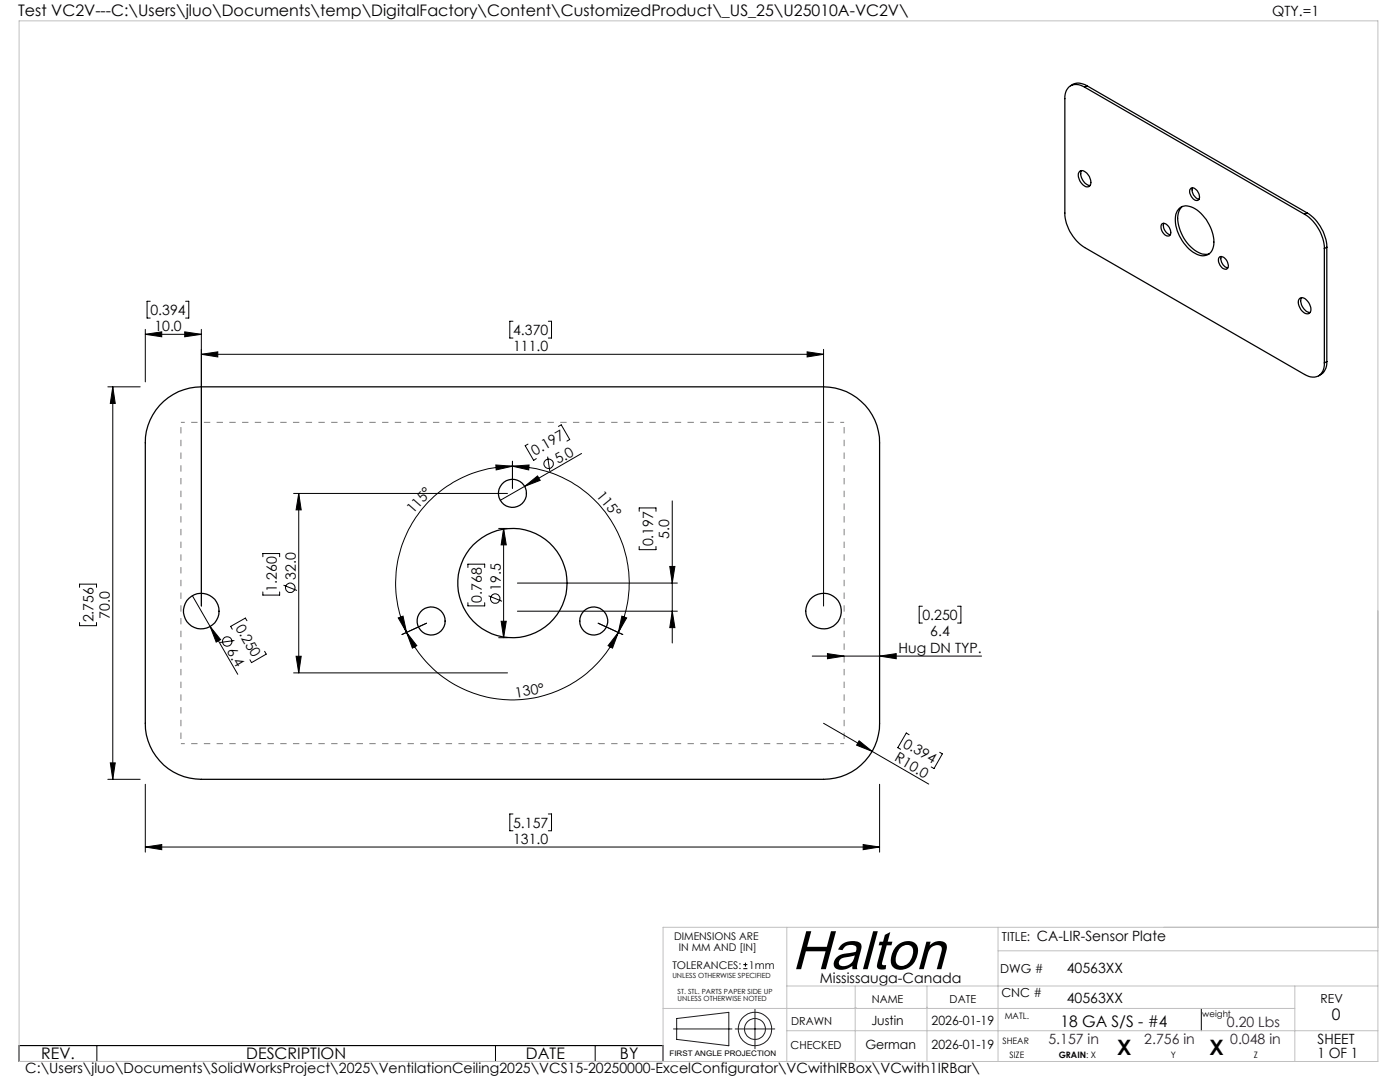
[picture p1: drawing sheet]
<svg xmlns="http://www.w3.org/2000/svg" width="279mm" height="216mm" viewBox="0 0 279 216" stroke-linecap="round" stroke-linejoin="round" font-family="sans-serif">
<g fill="none" stroke="#000" stroke-width=".25">
<path d="M213.6 17.1a2.72 2.72 0 0 1 3.3 0M216.5 17.4a2.41 2.41 0 0 0-2.8-.3 2.41 2.41 0 0 0-1.2 2.6v22.8a8.5 8.5 0 0 0 4 6.9l43.8 25.3a2.41 2.41 0 0 0 2.8 .3 2.41 2.41 0 0 0 1.2-2.6M216.5 17.4l43.8 25.4M216.9 17.1l-.4 .3M216.9 17.1l43.9 25.4M215.4 34.2a1.49 1.49 0 0 1 2 1 1.51 1.51 0 0 1-.2 2.1 2.06 2.06 0 0 1-2-2v-.7zM215.8 34a2.36 2.36 0 0 0 1.8 3M237.7 37.6a1.48 1.48 0 0 1 1.7 1.5 .68 .68 0 0 1-.3 .9 .68 .68 0 0 1-.9-.3 1.61 1.61 0 0 1-.5-2.1zM238 37.5a1.95 1.95 0 0 0 1.3 2.3M231.8 44.8a.9 .9 0 0 1 1.4 .4 1.21 1.21 0 0 1 0 1.9 1.78 1.78 0 0 1-1.4-2.3zM232.3 44.6a1.86 1.86 0 0 0 1.3 2.2M235.4 41.6a2.83 2.83 0 0 1 3.5 .3 8.3 8.3 0 0 1 3.3 7.2 2.23 2.23 0 0 1-3.7 1.5 8.1 8.1 0 0 1-3.8-7.8z"/>
<path d="M235.9 41.2a3.9 3.9 0 0 0-.5 4.3 7.3 7.3 0 0 0 4.9 5.2l1.1-.1M243.3 51.3a1.24 1.24 0 0 1 1.7 1.1 .85 .85 0 0 1-.4 1.3 1.78 1.78 0 0 1-1.3-2.4zM243.7 51.2a1.89 1.89 0 0 0 1.3 2.2M259.3 59.7a.99 .99 0 0 1 1.5 .3 1.98 1.98 0 0 1 .6 2.4 1.39 1.39 0 0 1-2-1l-.3-.8v-.6zM259.8 59.4a2.34 2.34 0 0 0 1.6 3M260.3 42.8a8.6 8.6 0 0 1 4 6.8M260.8 42.5a8.6 8.6 0 0 1 4 6.8M260.8 42.5l-.5 .3M264.3 49.6v22.8M264.8 49.3l-.5 .3M264.8 49.3v22.8M264.8 72.1a2.89 2.89 0 0 1-1.6 2.9"/>
<path d="M264.8 72.1l-.5 .3M31.9 80.9a11.1 11.1 0 0 1 8.3-3.7h124.2a11.2 11.2 0 0 1 11.1 11.2v55.9a11.2 11.2 0 0 1-11.1 11.2h-124.2a11.1 11.1 0 0 1-11.2-11.2v-55.9a11 11 0 0 1 2.9-7.5z"/>
<circle cx="102.3" cy="98.4" r="2.8"/>
<circle cx="102.3" cy="116.4" r="10.9"/>
<circle cx="40.2" cy="121.9" r="3.6"/>
<circle cx="86" cy="123.9" r="2.8"/>
<circle cx="118.5" cy="123.9" r="2.79"/>
<circle cx="164.4" cy="121.9" r="3.6"/>
</g>
<g fill="none" stroke="#000" stroke-width=".2">
<path d="M21.5 77.2h6.5M22.5 77.2l.5 3.3h-1zM22.5 77.2v78.3M29 66.7l3.3-.5v1zM29 65.7v10.5M29 66.7h11.2M30 60.1h-.6v3.4h.6M36.9 66.2l3.3 .5-3.3 .5zM37 60.1h.7v3.4h-.7M40.2 70.7l3.3-.5v1zM40.2 65.7v55.2M40.2 70.7h124.2"/>
<path d="M102.4 64.1h-.7v3.4h.7M109.4 64.1h.7v3.4h-.7M161.1 70.2l3.3 .5-3.3 .5zM164.4 69.7v51.2M58.6 98.5h42.7M59.6 98.5l.5 3.2h-1zM59.6 98.5v35.8M99 92.8l3.3 .2-3.3 .8zM102.3 93l3.3-.2-.1 1zM102.3 93a23.3 23.3 0 0 1 21.1 33.2M102.3 93a23.3 23.3 0 0 0-21.2 33.2M102.3 92v5.4"/>
<path d="M104.7 97l2.6-2 .5 .8zM104.7 97l-4.9 2.8M105.4 88.6l-.6 .3 1.7 3 .5-.4M109.3 91.1l.4 2.9M111.4 85.1l.6-.3 1.7 2.9-.6 .3M116.1 90.5l-11.4 6.5M134.2 99.9v28.4M15.9 117.2v-.6h3.4v.6M38.4 118.9l9 15.6M52.5 111.1v-.6h3.3v.6M52.5 118.1v.6h3.3v-.6M56.6 116.8l2.7 1"/>
<path d="M93.4 113.2v-.6h3.3v.6M97.5 118.9l2.7 1.1M99.5 105.4h1.8M100.5 105.4l.5 3.3h-1zM100.5 105.4v21.8M103.3 116.3h31.9M127.6 102v-.6h3.3v.6M127.6 109v.7h3.3v-.7M133.7 113h1l-.5 3.3zM15.9 124.2v.6h3.4v-.6M41.9 125l2.1 2.6-.9 .5zM46.8 127.8l-2.9 .4"/>
<path d="M49.3 123.9l-.3-.6-3 1.7 .4 .6M52.8 130l.3 .5-2.9 1.7-.3-.5M58.6 134.3h42.7M59.1 131h1l-.5 3.3zM79.5 123.3l.9-.4 .7 3.3zM81.1 126.2l2.1 2.6-.9 .5zM81.1 126.2a23.3 23.3 0 0 0 21.2 13.5 23.3 23.3 0 0 0 21.1-13.5M85.1 124.4l-4.9 2.2M93.4 120.3v.6h3.3v-.6M99.5 127.2h1.8M100 124h1l-.5 3.2zM103.3 122h31.9"/>
<path d="M119.4 124.4l4.9 2.2M123.4 126.2l-1.2 3.1-.8-.5zM124.1 122.9l1 .4-1.7 2.9zM134.2 122l.5 3.2h-1zM162.1 130.9h33.8M165.1 130.4l3.4 .5-3.4 .5zM175.5 130.9l3.4-.5v1zM184.1 121h-.7v3.3h.7M191.1 121h.7v3.3h-.7M21.5 155.5h6.5M22 152.2h1l-.5 3.3zM29 156.5v13.5"/>
<path d="M164.4 144.3l20.9 12.2M171.4 147.8l2.7 2.1-3.1-1.2zM175.5 156.5v13.5M181.4 146.6l-.5-.3-1.7 2.9 .5 .3M187.5 150.1l.6 .3-1.7 3-.6-.4M29 169l3.3-.5v1zM29 169h146.5M102.4 162.4h-.7v3.4h.7M109.4 162.4h.7v3.4h-.7M172.3 168.5l3.2 .5-3.2 .5zM148.3 193.3h.9M148.3 192.5h.9"/>
<path d="M148.8 192.1v.8M3.8 208.6h128.5v3.2h-128.5zM19.3 208.6v3.2M98.9 208.6v3.2M118.8 208.6v3.2M239.7 201.2v4.5"/>
<circle cx="109.5" cy="92.5" r=".95"/>
<circle cx="57.9" cy="117.3" r=".95"/>
<circle cx="98.8" cy="119.4" r=".94"/>
<circle cx="45.4" cy="128" r=".95"/>
</g>
<g fill="none" stroke="#191924" stroke-width=".2">
<path d="M134.4 205.3h11.7M135 203.2l10.5-1.2v6.7l-10.5-1.3zM146.7 205.3h7.9M150.7 201.4v7.9"/>
<circle cx="150.7" cy="205.3" r="2.09"/>
<circle cx="150.7" cy="205.3" r="3.3"/>
</g>
<path d="M36.1 84.3v64.1M168.5 148.4v-64.1" fill="none" stroke="#808080" stroke-width=".2" stroke-dasharray="1.3 1.3 1.3 1.3" stroke-dashoffset="1.6" stroke-linecap="butt"/>
<path d="M168.5 84.3h-132.4M36.1 148.4h132.4" fill="none" stroke="#808080" stroke-width=".2" stroke-dasharray="1.3 1.3 1.3 1.3" stroke-dashoffset=".5" stroke-linecap="butt"/>
<path d="M3.8 4.2h271.2v207.6h-271.2zM157 196.7h118M157 185v26.8M170.7 196.7v15.1M185 196.7v15.1M199.2 185v26.8M199.2 189.7h75.8M258.4 196.7v15.1M275 185h-142.7v26.8M132.3 201.2h126.1M157 205.7h118M170.7 201h.1" fill="none" stroke="#c0c0c0" stroke-width=".2"/>
<g fill="#000">
<path d="M104.7 97l2.6-2 .5 .8zM41.9 125l2.1 2.6-.9 .5zM171.4 147.8l2.7 2.1-3.1-1.2z"/>
<path d="M36.9 66.2l3.3 .5-3.3 .5zM29 66.7l3.3-.5v1z"/>
<path d="M40.2 70.7l3.3-.5v1zM161.1 70.2l3.3 .5-3.3 .5z"/>
<path d="M99 92.8l3.3 .2-3.3 .8zM79.5 123.3l.9-.4 .7 3.3z"/>
<path d="M133.7 113h1l-.5 3.3zM134.2 122l.5 3.2h-1z"/>
<path d="M81.1 126.2l2.1 2.6-.9 .5zM123.4 126.2l-1.2 3.1-.8-.5z"/>
<path d="M124.1 122.9l1 .4-1.7 2.9zM102.3 93l3.3-.2-.1 1z"/>
<path d="M22 152.2h1l-.5 3.3zM22.5 77.2l.5 3.3h-1zM100 124h1l-.5 3.2zM100.5 105.4l.5 3.3h-1zM59.1 131h1l-.5 3.3zM59.6 98.5l.5 3.2h-1z"/>
<path d="M29 169l3.3-.5v1zM172.3 168.5l3.2 .5-3.2 .5zM165.1 130.4l3.4 .5-3.4 .5zM175.5 130.9l3.4-.5v1z"/>
</g>
<text font-size="11" x="158" y="193.4">Halton</text>
<g font-size="4.2">
<text x="223" y="210.4">X</text>
<text x="241.4" y="210.4">X</text>
</g>
<g font-size="3.2">
<text x="3.6" y="3.3">Test VC2V---C:\Users\jluo\Documents\temp\DigitalFactory\Content\CustomizedProduct\_US_25\U25010A-VC2V\</text>
<text x="265.8" y="203.5">0</text>
<text x="211.6" y="204.9">18 GA S/S - #4</text>
<text x="8.2" y="211.4">REV.</text>
<text x="49.2" y="211.4">DESCRIPTION</text>
<text x="105" y="211.4">DATE</text>
<text x="123.7" y="211.4">BY</text>
</g>
<g font-size="2.8">
<text x="253.9" y="3.3">QTY.=1</text>
<text x="30" y="62.8">0.394</text>
<text x="30.8" y="66.1">10.0</text>
<text x="102.4" y="66.8">4.370</text>
<text x="102.4" y="70.1">111.0</text>
<text x="106.8" y="91" transform="rotate(-30 106.8 91)">0.197</text>
<text x="111.4" y="92.7" transform="rotate(-30 111.4 92.7)">5.0</text>
<text x="118.9" y="98.9" transform="rotate(51 118.9 98.9)">115°</text>
<text x="82.4" y="102.7" transform="rotate(-49 82.4 102.7)">115°</text>
<text x="133.6" y="107.5" transform="rotate(-90 133.6 107.5)">5.0</text>
<text x="130.3" y="109" transform="rotate(-90 130.3 109)">0.197</text>
<text x="55.2" y="118.1" transform="rotate(-90 55.2 118.1)">1.260</text>
<text x="59" y="115.7" transform="rotate(-90 59 115.7)">32.0</text>
<text x="99.9" y="117.9" transform="rotate(-90 99.9 117.9)">19.5</text>
<text x="18.7" y="124.2" transform="rotate(-90 18.7 124.2)">2.756</text>
<text x="21.9" y="123.4" transform="rotate(-90 21.9 123.4)">70.0</text>
<text x="46.9" y="125.2" transform="rotate(60 46.9 125.2)">0.250</text>
<text x="96.1" y="120.2" transform="rotate(-90 96.1 120.2)">0.768</text>
<text x="184.1" y="123.7">0.250</text>
<text x="45.2" y="129.9" transform="rotate(60 45.2 129.9)">6.4</text>
<text x="179.3" y="130.3">Hug DN TYP.</text>
<text x="185.7" y="126.9">6.4</text>
<text x="103" y="139.2" transform="rotate(-9 103 139.2)">130°</text>
<text x="180.1" y="149" transform="rotate(30 180.1 149)">0.394</text>
<text x="178.4" y="151.7" transform="rotate(30 178.4 151.7)">R10.0</text>
<text x="102.4" y="165.1">5.157</text>
<text x="102.4" y="168.4">131.0</text>
<text x="206.9" y="187.8">CA-LIR-Sensor Plate</text>
<text x="163.6" y="196.1">Mississauga-Canada</text>
<text x="212.9" y="194.1">40563XX</text>
<text x="212.9" y="200.1">40563XX</text>
<text x="263" y="208.3">SHEET</text>
<text x="5" y="214.1">C:\Users\jluo\Documents\SolidWorksProject\2025\VentilationCeiling2025\VCS15-20250000-ExcelConfigurator\VCwithIRBox\VCwith1IRBar\</text>
<text x="262.9" y="211.1">1 OF 1</text>
</g>
<g font-size="2.8" fill="#400040">
<text x="209.2" y="208.3">5.157 in</text>
<text x="228.4" y="208.3">2.756 in</text>
<text x="244.9" y="204.9">0.20 Lbs</text>
<text x="245.5" y="208.3">0.048 in</text>
</g>
<g font-size="2.5">
<text x="200" y="187.8">TITLE:</text>
<text x="199.6" y="194.1">DWG #</text>
<text x="199.9" y="198.9">CNC #</text>
<text x="263.5" y="200.1">REV</text>
<text x="172.7" y="209.3">German</text>
<text x="173.9" y="204.6">Justin</text>
<text x="185.9" y="204.6">2026-01-19</text>
<text x="185.9" y="209.3">2026-01-19</text>
</g>
<g font-size="2.2">
<text x="174" y="200.1">NAME</text>
<text x="189.5" y="200.1">DATE</text>
<text x="157.8" y="209.3">CHECKED</text>
<text x="157.9" y="204.6">DRAWN</text>
</g>
<g font-size="2.1">
<text x="134.5" y="187.6">DIMENSIONS ARE</text>
<text x="135.5" y="189.7">IN MM AND [IN]</text>
<text x="134.2" y="193.3">TOLERANCES:</text>
<text x="149.5" y="193.3">1mm</text>
</g>
<g font-size="1.8">
<text x="200.5" y="203.3">MATL.</text>
<text x="240" y="202.8">weight</text>
<text x="200.1" y="208.3">SHEAR</text>
<text x="201.5" y="211.1">SIZE</text>
<text x="211.3" y="211.1">GRAIN: X</text>
<text x="233.7" y="211.1">Y</text>
<text x="250.2" y="211.1">Z</text>
</g>
<text font-size="1.5" x="133.6" y="210.7">FIRST ANGLE PROJECTION</text>
<g font-size="1.4">
<text x="134.2" y="195.1">UNLESS OTHERWISE SPECIFIED</text>
<text x="135.2" y="198.3">ST. STL. PARTS PAPER SIDE UP</text>
<text x="135.2" y="199.7">UNLESS OTHERWISE NOTED</text>
</g>
</svg>
